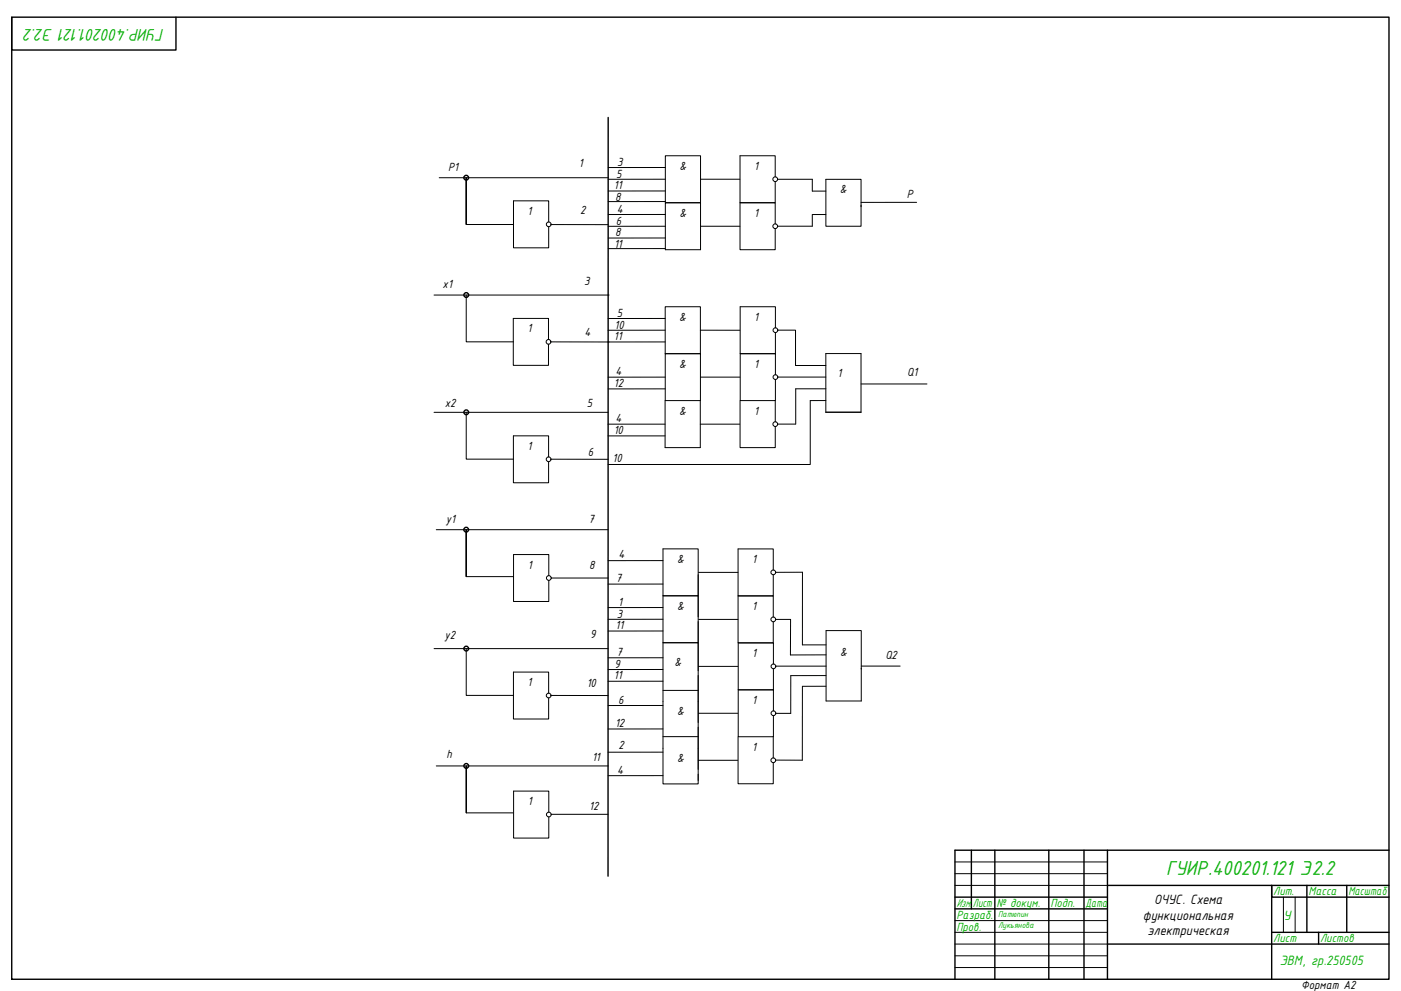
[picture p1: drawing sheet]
<svg xmlns="http://www.w3.org/2000/svg" width="594mm" height="420mm" viewBox="0 0 594 420" stroke-linecap="round" stroke-linejoin="round" font-family="sans-serif">
<path d="M5 7.3h584v407.9h-584z" fill="none" stroke="#000" stroke-width=".59"/>
<!-- layer: 0 -->
<g fill="none" stroke="#000" stroke-width=".59">
<path d="M5 7.3v13.9h69.6v-13.9M257.9 49.8l-.1 321.7M411.9 360.5v24.8M421.9 360.5v54.7M444.7 360.5v54.7M459.7 360.5v54.7M469.6 360.5v54.7M469.6 375.4h119.4M554.2 375.4v19.9M571.1 375.4v19.9M589 360.5h-184.1v54.7M404.9 380.4h64.7"/>
<path d="M404.9 385.3h64.7M539.2 395.3h49.8M559.1 395.3v5M589 380.4h-49.8v-5v39.8M469.6 400.3h119.4"/>
<circle cx="197.7" cy="75.3" r="1.01"/>
<circle cx="197.7" cy="125.1" r="1.01"/>
<circle cx="197.7" cy="174.8" r="1.01"/>
<circle cx="197.7" cy="224.6" r="1.01"/>
<circle cx="197.7" cy="275" r="1.01"/>
<circle cx="197.7" cy="324.7" r="1.01"/>
</g>
<path d="M404.9 365.4h64.7M404.9 370.4h64.7M404.9 375.4h64.7M404.9 390.3h64.7M404.9 395.3h64.7M544.2 380.4v14.9M549.2 380.4v14.9M404.9 405.2h64.7M404.9 410.2h64.7M404.9 400.3h64.7" fill="none" stroke="#000" stroke-width=".42"/>
<g fill="none" stroke="#000" stroke-width=".42">
<path d="M186.2 75.4h71.7M282.1 76h-24.2M282.1 71h-24.2M297.1 76h16.7M329.7 76h14.7v5h5.8M197.7 95.2v-19.8v19.8h20M233.6 95.2l24.3 .1M282.1 81h-24.2M282.1 85.4l-24.2 .1M282.1 95.9h-24.2M282.1 90.9l-24.2 .1M297.1 95.9h16.7"/>
<path d="M344.4 91v4.9h-14.7M344.5 91h5.7M388.7 85.8h-23.6M282.1 100.9h-24.2M282.1 105.4h-24.2M184 125.1h73.9M197.7 125.1v19.8h20M257.9 125.1h.1M282.1 140h-24.2M282.1 135h-24.2M297 140h16.7M329.8 140h7.5v15h12.9"/>
<path d="M233.6 144.9l48.5 .1M257.9 145h.1M282.1 159.9h-24.2M297 159.9h16.7M329.8 159.9h20.4M184 174.8h73.9M197.7 174.8v19.9h20M257.8 179.8h24.2M282.1 164.9h-24.2M296.9 179.8h16.7M329.7 179.8h7.7M350.2 169.8h-6.6v27.1h-85.7"/>
<path d="M350.2 164.8h-12.8v15M365.1 162.8h28M233.6 194.7h24.3M257.8 184.8h24.2M185 224.6h72.9M281.1 237.7h-23.2M197.7 244.5v-19.9v19.9h19.9M233.8 245.1h24.1M281.1 257.6h-23.2M281.1 247.6l-23.2 .1M296.2 242.7h16.7M329 242.7l11.3-.1v30.8h10"/>
<path d="M184.1 275h73.8M197.7 275v19.8h20M281.1 262.6h-23.2M281.1 267.5h-23.2M281.1 278.9h-23.2M296.2 262.6h16.7M328.9 262.6h6.3v15.1l15.1-.1M233.6 294.9h24.3M281.1 283.8l-23.2 .1M281.1 288.8h-23.2M281.1 299.1h-23.2M296.2 282.5h16.7"/>
<path d="M329 282.4h21.3M344.4 285.2h.1M350.2 286.4h-14.9v16.1h-6.3M350.2 291h-9.9l-.1 31.3h-11.2M365.2 282.4h16.5M281.1 309.1h-23.2M281.1 318.9h-23.2M296.2 302.4h16.7M185 324.7h72.9M281.1 328.8l-23.2 .1M296.1 322.3h16.7M197.7 344.6v-19.9v19.9h19.9"/>
<path d="M233.8 345.2h24.1"/>
</g>
<g fill="none" stroke="#000" stroke-width=".42">
<path d="M282.1 66h15v19.9h-15zM328.7 75v-9h-14.9v19.9h14.9v-8.9M232.7 94.1v-8.9h-15v19.9h15v-9M282.1 86h15v19.9h-15zM328.7 94.9v-8.9h-14.9v19.9h14.9v-9M365.1 87v8.9h-14.9v-19.9h14.9v11.6M282.1 130h14.9v20h-14.9zM328.8 139v-9h-14.9v20h14.9v-9M232.6 144v-9h-14.9v19.9h14.9v-9M282.1 149.9h14.9v19.9h-14.9zM328.8 158.9v-9h-14.9v19.9h14.9v-8.9M350.2 149.9h14.9v24.9h-14.9z"/>
<path d="M282 169.9v19.9h14.9v-19.9M313.8 169.9v19.9h14.9v-9M328.7 169.9v8.9M232.6 193.7v-8.9h-14.9v19.9h14.9v-9M232.7 244.1v-9h-14.9v19.9h14.9v-8.9M296.1 243.6v9h-15v-19.9h15v98.2M327.9 241.7v-9h-14.9v19.9h14.9v-8.9M296.1 261.6v-9h-15v19.9h15v-9M327.9 261.6v-8.9h-14.9v19.9h14.9v-9M232.6 293.9v-9h-14.9v19.9h14.9v-8.9M281.1 292.7h15M296.1 284.4v-11.9h-15v59.9h15v-4.2"/>
<path d="M296.1 286.4v19.9M328 281.5v-8.9h-15v19.9h15v-9M365.2 283.3v13.9h-14.9v-29.8h14.9v16.3M281.1 312.3h15M296.1 308.3v17.9M313 312.4v19.9h14.9v-9M327.9 312.4v9M328 301.4v-8.9h-15v19.9h15v-9M232.7 344.4v-9h-14.9v19.9h14.9v-8.9"/>
<circle cx="328.7" cy="76" r="1.01"/>
<circle cx="232.7" cy="95.1" r="1.01"/>
<circle cx="328.7" cy="95.9" r="1.01"/>
<circle cx="328.8" cy="140" r="1.01"/>
<circle cx="232.6" cy="144.9" r="1.01"/>
<circle cx="328.8" cy="159.9" r="1.01"/>
<circle cx="328.8" cy="179.8" r="1.01"/>
<circle cx="232.6" cy="194.7" r="1.01"/>
<circle cx="232.7" cy="245.1" r="1.01"/>
<circle cx="327.9" cy="242.7" r="1.01"/>
<circle cx="327.9" cy="262.6" r="1.01"/>
<circle cx="232.7" cy="294.9" r="1.01"/>
<circle cx="328" cy="282.5" r="1.01"/>
<circle cx="328" cy="302.4" r="1.01"/>
<circle cx="327.9" cy="322.3" r="1.01"/>
<circle cx="232.7" cy="345.3" r="1.01"/>
</g>
<text font-size="9.3" fill="#00ad00" x="494.6" y="371">ГУИР.400201.121 Э2.2</text>
<text font-size="7.7" fill="#00ad00" x="69.7" y="12.1" transform="rotate(-180 69.7 12.1)">ГУИР.400201.121 Э2.2</text>
<g font-size="6.2">
<text x="489.4" y="383.3">ОЧУС. Схема</text>
<text x="484.7" y="390">функциональная</text>
<text x="486.6" y="396.6">электрическая</text>
</g>
<g font-size="6.2" fill="#00ad00">
<text x="544.2" y="390.1">У</text>
<text x="542.6" y="409.3">ЭВМ, гр.250505</text>
</g>
<g font-size="5.4">
<text x="245.5" y="70.9">1</text>
<text x="261.7" y="70.2">3</text>
<text x="190.1" y="72.5">P1</text>
<text x="261.2" y="75.3">5</text>
<text x="288.1" y="72">&amp;</text>
<text x="319.8" y="72">1</text>
<text x="260.3" y="80.1">11</text>
<text x="356.2" y="82">&amp;</text>
<text x="384.5" y="83.7">Р</text>
<text x="260.8" y="85">8</text>
<text x="223.7" y="91.1">1</text>
<text x="246.1" y="90.8">2</text>
<text x="261.1" y="95.2">6</text>
<text x="261.5" y="90.2">4</text>
<text x="288.1" y="91.9">&amp;</text>
<text x="319.8" y="91.9">1</text>
<text x="260.8" y="100">8</text>
<text x="260.4" y="105">11</text>
<text x="187.7" y="122.2">x1</text>
<text x="247.8" y="120.7">3</text>
<text x="261.6" y="134.3">5</text>
<text x="288" y="136">&amp;</text>
<text x="319.8" y="136">1</text>
<text x="223.6" y="141">1</text>
<text x="247.9" y="142.5">4</text>
<text x="260.6" y="139.3">10</text>
<text x="260.3" y="144.1">11</text>
<text x="288.1" y="155.9">&amp;</text>
<text x="319.8" y="155.9">1</text>
<text x="261" y="159.2">4</text>
<text x="355.1" y="159.6">1</text>
<text x="384.7" y="159.5">Q1</text>
<text x="260.3" y="164">12</text>
<text x="188.6" y="172.5">x2</text>
<text x="248.8" y="172.6">5</text>
<text x="261" y="179.1">4</text>
<text x="288" y="175.9">&amp;</text>
<text x="319.8" y="175.9">1</text>
<text x="260.2" y="183.9">10</text>
<text x="223.7" y="190.8">1</text>
<text x="249.3" y="193.1">6</text>
<text x="259.8" y="195.7">10</text>
<text x="189.1" y="221.7">y1</text>
<text x="249.6" y="221.8">7</text>
<text x="262.3" y="236.7">4</text>
<text x="287.1" y="238.7">&amp;</text>
<text x="318.9" y="238.7">1</text>
<text x="223.8" y="241.1">1</text>
<text x="249.9" y="241.2">8</text>
<text x="261.1" y="246.8">7</text>
<text x="262.1" y="257.1">1</text>
<text x="261.6" y="262.1">3</text>
<text x="287.1" y="258.6">&amp;</text>
<text x="318.9" y="258.6">1</text>
<text x="261" y="266.6">11</text>
<text x="188.5" y="270.8">y2</text>
<text x="250.2" y="270.7">9</text>
<text x="261.4" y="278.2">7</text>
<text x="319" y="278.6">1</text>
<text x="356.3" y="278.3">&amp;</text>
<text x="375.5" y="279.6">Q2</text>
<text x="260.3" y="287.7">11</text>
<text x="260.6" y="283.2">9</text>
<text x="286" y="282.2">&amp;</text>
<text x="223.7" y="290.9">1</text>
<text x="248.8" y="291.3">10</text>
<text x="262.2" y="298.5">6</text>
<text x="319" y="298.4">1</text>
<text x="287.1" y="303.3">&amp;</text>
<text x="260.9" y="308.3">12</text>
<text x="262.3" y="317.6">2</text>
<text x="189.3" y="321.3">h</text>
<text x="251.1" y="322.7">11</text>
<text x="287.1" y="323.2">&amp;</text>
<text x="318.9" y="318.4">1</text>
<text x="261.7" y="328">4</text>
<text x="223.8" y="341.4">1</text>
<text x="249.9" y="343.3">12</text>
<text x="551.8" y="419.2">Формат А2</text>
</g>
<g font-size="5.4" fill="#00ad00">
<text x="539.9" y="379.7">Лит.</text>
<text x="554.8" y="379.7">Масса</text>
<text x="571.8" y="379.7">Масштаб</text>
<text x="405.6" y="384.6">Изм.</text>
<text x="405.6" y="389.6">Разраб.</text>
<text x="412.6" y="384.6">Лист</text>
<text x="422.5" y="384.6">№ докум.</text>
<text x="445.4" y="384.6">Подп.</text>
<text x="460.3" y="384.6">Дата</text>
<text x="405.6" y="394.6">Пров.</text>
<text x="539.9" y="399.6">Лист</text>
<text x="559.8" y="399.6">Листов</text>
</g>
<g font-size="3.9" fill="#00ad00">
<text x="423.3" y="388.9">Патюпин</text>
<text x="423.3" y="393.6">Лукьянова</text>
</g>
</svg>
